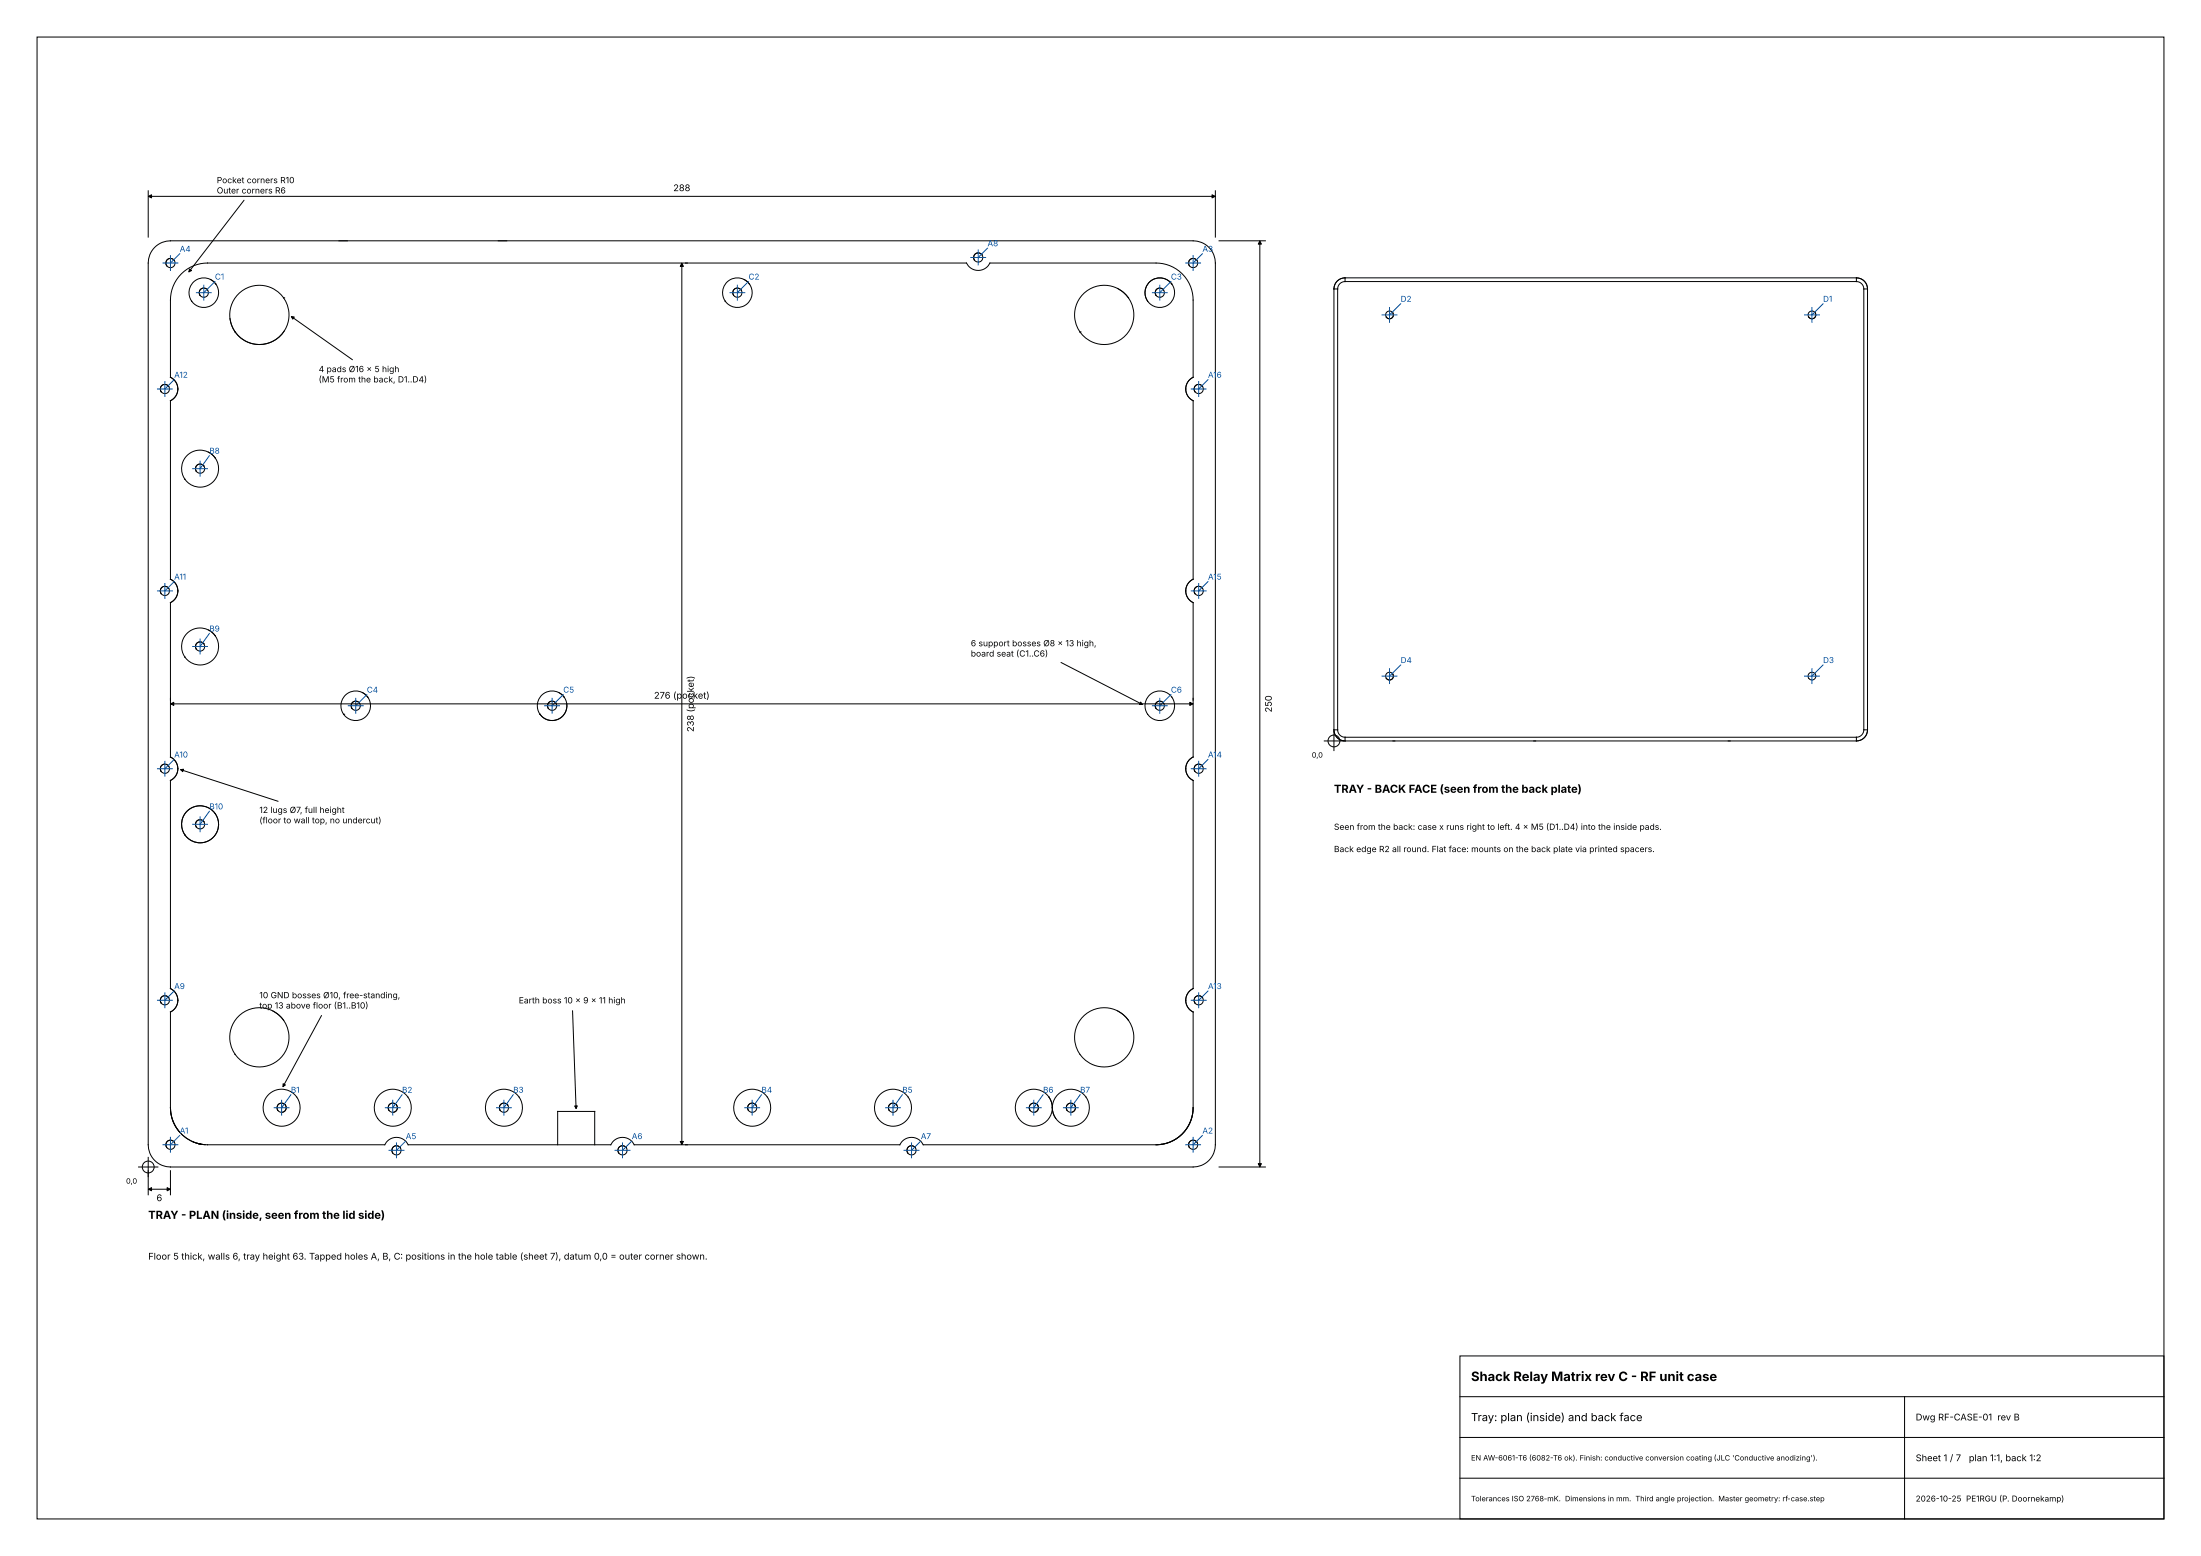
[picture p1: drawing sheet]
<svg xmlns="http://www.w3.org/2000/svg" width="594mm" height="420mm" viewBox="0 0 594 420" stroke-linecap="round" stroke-linejoin="round" font-family="sans-serif">
<g fill="none" stroke="#000" stroke-width=".27">
<path d="M10 10h574v400h-574zM40 51.5v12.5M40.1 53h287.8M65.9 54l-14.9 19.4M328 51.5v12.5M41.8 66.8l.9-.8a6 6 0 0 1 3.3-1h276a6 6 0 0 1 6 6v238a6 6 0 0 1-6 6h-276a6 6 0 0 1-6-6v-238a6 6 0 0 1 1.8-4.2zM56.8 75.4l1.5 1.3M58.3 76.7a4 4 0 0 0-5.6-1 4 4 0 0 0-1 5.6M58.3 76.7a4 4 0 0 1-1 5.6 4 4 0 0 1-5.6-1M91.5 65h2.2M134.5 65h2.2M184 71.1v237.8"/>
<path d="M200.8 75.4l1.5 1.3M202.3 76.7a4 4 0 0 0-5.6-1 4 4 0 0 0-1 5.6M202.3 76.7a4 4 0 0 1-1 5.6 4 4 0 0 1-5.6-1M301.6 77.9a8 8 0 0 1 2.9 2.5M329 65h12.5M340 65.1v249.8M360 78h1M360 78v119M361 78v119M363 75a3 3 0 0 0-3 3M363 76a2 2 0 0 0-2 2M363 75v1"/>
<path d="M363 75h138M363 76h138M501 75a3 3 0 0 1 3 3M501 76a2 2 0 0 1 2 2M501 75v1M503 78h1M503 78v119M504 78v119M51.7 81.3h.1M62.1 86a8 8 0 0 0 1.4 3.6M76.5 80.4h.1M76.5 80.4a8 8 0 0 0-11.1-1.9 8 8 0 0 0-1.9 11.1"/>
<path d="M76.5 80.4a8 8 0 0 1-1.9 11.1 8 8 0 0 1-11.1-1.9M76.8 89.3a8 8 0 0 1-13.3 .3M78.6 85.5l16.5 11.6M195.7 81.3h.1M291.5 89.6h.1M304.5 80.4a8 8 0 0 0-11.1-1.9 8 8 0 0 0-1.9 11.1M304.5 80.4a8 8 0 0 1-1.9 11.1 8 8 0 0 1-11.1-1.9M49.9 129.4h.1M56.3 122l1.1 .8 .7 .8M58.1 123.6a5 5 0 0 0-7-1.2 5 5 0 0 0-1.2 7M58.1 123.6a5 5 0 0 1-1.2 7 5 5 0 0 1-7-1.2M49.9 177.4h.1"/>
<path d="M56.3 170l1.1 .8 .7 .8M58.1 171.6a5 5 0 0 0-7-1.2 5 5 0 0 0-1.2 7M58.1 171.6a5 5 0 0 1-1.2 7 5 5 0 0 1-7-1.2M286.3 178.8l22 11.3M46.1 190h275.8M92.7 192.8h.1M97.8 186.9l1.5 1.3M99.3 188.2a4 4 0 0 0-5.6-1 4 4 0 0 0-1 5.6M99.3 188.2a4 4 0 0 1-1 5.6 4 4 0 0 1-5.6-1M145.7 192.8h.1M150.8 186.9l1.5 1.3M152.3 188.2a4 4 0 0 0-5.6-1 4 4 0 0 0-1 5.6"/>
<path d="M152.3 188.2a4 4 0 0 1-1 5.6 4 4 0 0 1-5.6-1M153 190a4 4 0 0 1-2.6 4.2 4 4 0 0 1-4.7-1.4M357.4 200h5.2M360 197a3 3 0 0 0 3 3M360 197h1M360 197.4v5.2M361 197a2 2 0 0 0 2 2M363 199v1M363 200h138M363 199h138M375.9 200h.5M413.9 200h.5"/>
<path d="M466.4 200h.5M501 199v1M503 197a2 2 0 0 1-2 2M503 197h1M504 197a3 3 0 0 1-3 3M48.7 207.7l26.4 8.6M73.6 272.9a8 8 0 0 1 2.9 2.5M76.5 275.4a8 8 0 0 0-11.1-1.9 8 8 0 0 0-1.9 11.1M76.5 275.4a8 8 0 0 1-1.9 11.1 8 8 0 0 1-11.1-1.9M86.8 274.1l-10.4 19.2M154.5 272.8l1 26.4M301.6 272.9a8 8 0 0 1 2.9 2.5"/>
<path d="M304.5 275.4a8 8 0 0 0-11.1-1.9 8 8 0 0 0-1.9 11.1M304.5 275.4a8 8 0 0 1-1.9 11.1 8 8 0 0 1-11.1-1.9M46 299a10 10 0 0 0 5.6 9M46 299a10 10 0 0 0 2.4 6.5M46 299v-25.8a3.5 3.5 0 0 0 2-3.2 3.5 3.5 0 0 0-2-3.2v-56.1a3.5 3.5 0 0 0 2-3.2 3.5 3.5 0 0 0-2-3.2v-41.6a3.5 3.5 0 0 0 2-3.2 3.5 3.5 0 0 0-2-3.2v-48.1a3.5 3.5 0 0 0 2-3.2 3.5 3.5 0 0 0-2-3.2v-20.8a10 10 0 0 1 10-10h204.8a3.5 3.5 0 0 0 3.2 2 3.5 3.5 0 0 0 3.2-2h44.8a10 10 0 0 1 10 10v20.8a3.5 3.5 0 0 0-2 3.2 3.5 3.5 0 0 0 2 3.2v48.1a3.5 3.5 0 0 0-2 3.2 3.5 3.5 0 0 0 2 3.2v41.6a3.5 3.5 0 0 0-2 3.2 3.5 3.5 0 0 0 2 3.2v56.1a3.5 3.5 0 0 0-2 3.2 3.5 3.5 0 0 0 2 3.2v25.8M46 299a10 10 0 0 0 10 10h47.8a3.5 3.5 0 0 1 3.2-2 3.5 3.5 0 0 1 3.2 2h54.6a3.5 3.5 0 0 1 3.2-2 3.5 3.5 0 0 1 3.2 2h71.6a3.5 3.5 0 0 1 3.2-2 3.5 3.5 0 0 1 3.2 2h62.8M63.5 284.6h.1M77 298.3l.2 .9a1.25 1.25 0 0 1-.9 1M107 298.3l.2 .9a1.25 1.25 0 0 1-.9 1M280 298.3l.2 .9a1.25 1.25 0 0 1-.9 1M290 298.3l.2 .9a1.25 1.25 0 0 1-.9 1M291.5 284.6h.1"/>
<path d="M322 299a10 10 0 0 1-8.6 9.9M322 299a10 10 0 0 1-10 10M37.4 315h5.2M40 312.4v10.1M46 316v6.5M51.9 308.1h.1M51.9 308.1l.4 .2M52.4 308.3l.2 .1M52.6 308.4l.7 .2M52.9 308.5l.2 .1M53.3 308.6h.1M53.3 308.6l.1 .1"/>
<path d="M53.4 308.6l.2 .1M53.6 308.7h.1M53.7 308.7l.4 .1M53.8 308.8h.1M54 308.8h.1M54.1 308.8h.1M54.2 308.8h-.2l.3 .1M54.4 308.9h.1M54.6 308.9l.4 .1M54.9 308.9l.5 .1M150.5 309v-9h10v9M312.5 309h-.3"/>
<path d="M312.8 309h-.8M313.2 308.9h-.1M313.2 308.9h.1M313.3 308.9h-.1M313.3 308.9h.1M313.4 308.9h.1M329 315h12.5M40.1 321h5.8M394 366h190v44h-190zM394 377h190M514 377v33M394 399h190"/>
<path d="M394 388h190"/>
<circle cx="46" cy="71" r="1.25"/>
<circle cx="55" cy="79" r="1.25"/>
<circle cx="199" cy="79" r="1.25"/>
<circle cx="264" cy="69.5" r="1.25"/>
<circle cx="313" cy="79" r="1.25"/>
<circle cx="313" cy="79" r="4"/>
<circle cx="322" cy="71" r="1.25"/>
<circle cx="375" cy="85" r="1.05"/>
<circle cx="489" cy="85" r="1.05"/>
<circle cx="44.5" cy="105" r="1.25"/>
<circle cx="323.5" cy="105" r="1.25"/>
<circle cx="54" cy="126.5" r="1.25"/>
<circle cx="44.5" cy="159.5" r="1.25"/>
<circle cx="323.5" cy="159.5" r="1.25"/>
<circle cx="54" cy="174.5" r="1.25"/>
<circle cx="96" cy="190.5" r="1.25"/>
<circle cx="149" cy="190.5" r="1.25"/>
<circle cx="313" cy="190.5" r="4"/>
<circle cx="313" cy="190.5" r="1.25"/>
<circle cx="360" cy="200" r="1.6"/>
<circle cx="375" cy="182.5" r="1.05"/>
<circle cx="489" cy="182.5" r="1.05"/>
<circle cx="44.5" cy="207.5" r="1.25"/>
<circle cx="323.5" cy="207.5" r="1.25"/>
<circle cx="54" cy="222.5" r="1.25"/>
<circle cx="54" cy="222.5" r="5"/>
<circle cx="44.5" cy="270" r="1.25"/>
<circle cx="323.5" cy="270" r="1.25"/>
<circle cx="76" cy="299" r="1.25"/>
<circle cx="76" cy="299" r="5"/>
<circle cx="106" cy="299" r="1.25"/>
<circle cx="106" cy="299" r="5"/>
<circle cx="136" cy="299" r="5"/>
<circle cx="136" cy="299" r="1.25"/>
<circle cx="203" cy="299" r="5"/>
<circle cx="203" cy="299" r="1.25"/>
<circle cx="241" cy="299" r="5"/>
<circle cx="241" cy="299" r="1.25"/>
<circle cx="279" cy="299" r="1.25"/>
<circle cx="279" cy="299" r="5"/>
<circle cx="289" cy="299" r="5"/>
<circle cx="289" cy="299" r="1.25"/>
<circle cx="40" cy="315" r="1.6"/>
<circle cx="46" cy="309" r="1.25"/>
<circle cx="107" cy="310.5" r="1.25"/>
<circle cx="168" cy="310.5" r="1.25"/>
<circle cx="246" cy="310.5" r="1.25"/>
<circle cx="322" cy="309" r="1.25"/>
</g>
<g fill="none" stroke="#0050a0" stroke-width=".27">
<path d="M44 71h4M46 69v4M48.5 68.5l-2.5 2.5M53 79h4M55 77v4M58 76l-3 3M197 79h4M199 77v4M202 76l-3 3M262 69.5h4M264 67.5v4M266.5 67l-2.5 2.5"/>
<path d="M311 79h4M313 77v4M316 76l-3 3M320 71h4M322 69v4M324.5 68.5l-2.5 2.5M373 85h4M375 83v4M378 82l-3 3M487 85h4M489 83v4M492 82l-3 3"/>
<path d="M42.5 105h4M44.5 103v4M47 102.5l-2.5 2.5M321.5 105h4M323.5 103v4M326 102.5l-2.5 2.5M52 126.5h4M54 124.5v4M56.5 123l-2.5 3.5M42.5 159.5h4M44.5 157.5v4M47 157l-2.5 2.5"/>
<path d="M321.5 159.5h4M323.5 157.5v4M326 157l-2.5 2.5M52 174.5h4M54 172.5v4M56.5 171l-2.5 3.5M378 179.5l-3 3M492 179.5l-3 3M94 190.5h4M96 188.5v4M99 187.5l-3 3M147 190.5h4"/>
<path d="M149 188.5v4M152 187.5l-3 3M311 190.5h4M313 188.5v4M316 187.5l-3 3M373 182.5h4M375 180.5v4M487 182.5h4M489 180.5v4M42.5 207.5h4M44.5 205.5v4M47 205l-2.5 2.5"/>
<path d="M56.5 219l-2.5 3.5M321.5 207.5h4M323.5 205.5v4M326 205l-2.5 2.5M52 222.5h4M54 220.5v4M42.5 270h4M44.5 268v4M47 267.5l-2.5 2.5M321.5 270h4M323.5 268v4M326 267.5l-2.5 2.5"/>
<path d="M74 299h4M76 297v4M78.5 295.5l-2.5 3.5M104 299h4M106 297v4M108.5 295.5l-2.5 3.5M134 299h4M136 297v4M138.5 295.5l-2.5 3.5M201 299h4M203 297v4M205.5 295.5l-2.5 3.5"/>
<path d="M239 299h4M241 297v4M243.5 295.5l-2.5 3.5M277 299h4M279 297v4M281.5 295.5l-2.5 3.5M287 299h4M289 297v4M291.5 295.5l-2.5 3.5M44 309h4M46 307v4M48.5 306.5l-2.5 2.5"/>
<path d="M105 310.5h4M107 308.5v4M109.5 308l-2.5 2.5M166 310.5h4M168 308.5v4M170.5 308l-2.5 2.5M244 310.5h4M246 308.5v4M248.5 308l-2.5 2.5M320 309h4M322 307v4M324.5 306.5l-2.5 2.5"/>
</g>
<g fill="#000" stroke="#000" stroke-width=".27">
<path d="M40.1 53l.8-.4v.8zM327.1 52.6l.8 .4-.8 .4zM51.1 72.6l.6 .4-.7 .4zM184 71.1l.4 .8h-.8zM340 65.1l.4 .8h-.8zM78.6 85.5l.8 .1-.4 .5zM46.1 190l.8-.4v.8zM307.8 189.5l.5 .6h-.8zM321.1 189.6l.8 .4-.8 .4zM48.7 207.7l.8-.1-.2 .7zM76.4 292.5l.6 .4-.6 .4zM155.1 298.5h.7l-.3 .7z"/>
<path d="M183.6 308.1h.8l-.4 .8zM339.6 314.1h.8l-.4 .8zM40.1 321l.8-.4v.8zM45.1 320.6l.8 .4-.8 .4z"/>
</g>
<text font-size="3.5" x="397" y="372.8">Shack Relay Matrix rev C - RF unit case</text>
<g font-size="3">
<text x="360" y="214">TRAY - BACK FACE (seen from the back plate)</text>
<text x="40" y="329">TRAY - PLAN (inside, seen from the lid side)</text>
<text x="397" y="383.6">Tray: plan (inside) and back face</text>
</g>
<g font-size="2.5">
<text x="181.7" y="51.6">288</text>
<text x="176.5" y="188.6">276 (pocket)</text>
<text x="187.2" y="197.6" transform="rotate(-90 187.2 197.6)">238 (pocket)</text>
<text x="343.2" y="192.3" transform="rotate(-90 343.2 192.3)">250</text>
<text x="42.2" y="324.2">6</text>
<text x="40" y="340">Floor 5 thick, walls 6, tray height 63. Tapped holes A, B, C: positions in the hole table (sheet 7), datum 0,0 = outer corner shown.</text>
<text x="517" y="383.4">Dwg RF-CASE-01 rev B</text>
<text x="517" y="394.4">Sheet 1 / 7</text>
<text x="531.3" y="394.4">plan 1:1, back 1:2</text>
</g>
<g font-size="2.3">
<text x="58.5" y="49.4">Pocket corners R10</text>
<text x="58.5" y="52.2">Outer corners R6</text>
<text x="86" y="100.4">4 pads Ø16 × 5 high</text>
<text x="86" y="103.2">(M5 from the back, D1..D4)</text>
<text x="262" y="174.4">6 support bosses Ø8 × 13 high,</text>
<text x="262" y="177.2">board seat (C1..C6)</text>
<text x="70" y="219.4">12 lugs Ø7, full height</text>
<text x="70" y="222.2">(floor to wall top, no undercut)</text>
<text x="360" y="224">Seen from the back: case x runs right to left. 4 × M5 (D1..D4) into the inside pads.</text>
<text x="360" y="230">Back edge R2 all round. Flat face: mounts on the back plate via printed spacers.</text>
<text x="70" y="269.4">10 GND bosses Ø10, free-standing,</text>
<text x="70" y="272.2">top 13 above floor (B1..B10)</text>
<text x="140" y="270.8">Earth boss 10 × 9 × 11 high</text>
</g>
<g font-size="2.2" fill="#0050a0">
<text x="48.5" y="68">A4</text>
<text x="266.5" y="66.5">A8</text>
<text x="324.5" y="68">A3</text>
<text x="58" y="75.5">C1</text>
<text x="202" y="75.5">C2</text>
<text x="316" y="75.5">C3</text>
<text x="378" y="81.5">D2</text>
<text x="492" y="81.5">D1</text>
<text x="47" y="102">A12</text>
<text x="326" y="102">A16</text>
<text x="56.5" y="122.5">B8</text>
<text x="47" y="156.5">A11</text>
<text x="326" y="156.5">A15</text>
<text x="56.5" y="170.5">B9</text>
<text x="378" y="179">D4</text>
<text x="492" y="179">D3</text>
<text x="99" y="187">C4</text>
<text x="152" y="187">C5</text>
<text x="316" y="187">C6</text>
<text x="47" y="204.5">A10</text>
<text x="326" y="204.5">A14</text>
<text x="56.5" y="218.5">B10</text>
<text x="47" y="267">A9</text>
<text x="326" y="267">A13</text>
<text x="78.5" y="295">B1</text>
<text x="108.5" y="295">B2</text>
<text x="138.5" y="295">B3</text>
<text x="205.5" y="295">B4</text>
<text x="243.5" y="295">B5</text>
<text x="281.5" y="295">B6</text>
<text x="291.5" y="295">B7</text>
<text x="48.5" y="306">A1</text>
<text x="324.5" y="306">A2</text>
<text x="109.5" y="307.5">A5</text>
<text x="170.5" y="307.5">A6</text>
<text x="248.5" y="307.5">A7</text>
</g>
<text font-size="2.2" x="517" y="405.3">2026-10-25 PE1RGU (P. Doornekamp)</text>
<g font-size="2">
<text x="354" y="204.5">0,0</text>
<text x="34" y="319.5">0,0</text>
<text x="397" y="394.2">EN AW-6061-T6 (6082-T6 ok). Finish: conductive conversion coating (JLC 'Conductive anodizing').</text>
<text x="397" y="405.2">Tolerances ISO 2768-mK. Dimensions in mm. Third angle projection. Master geometry: rf-case.step</text>
</g>
</svg>
